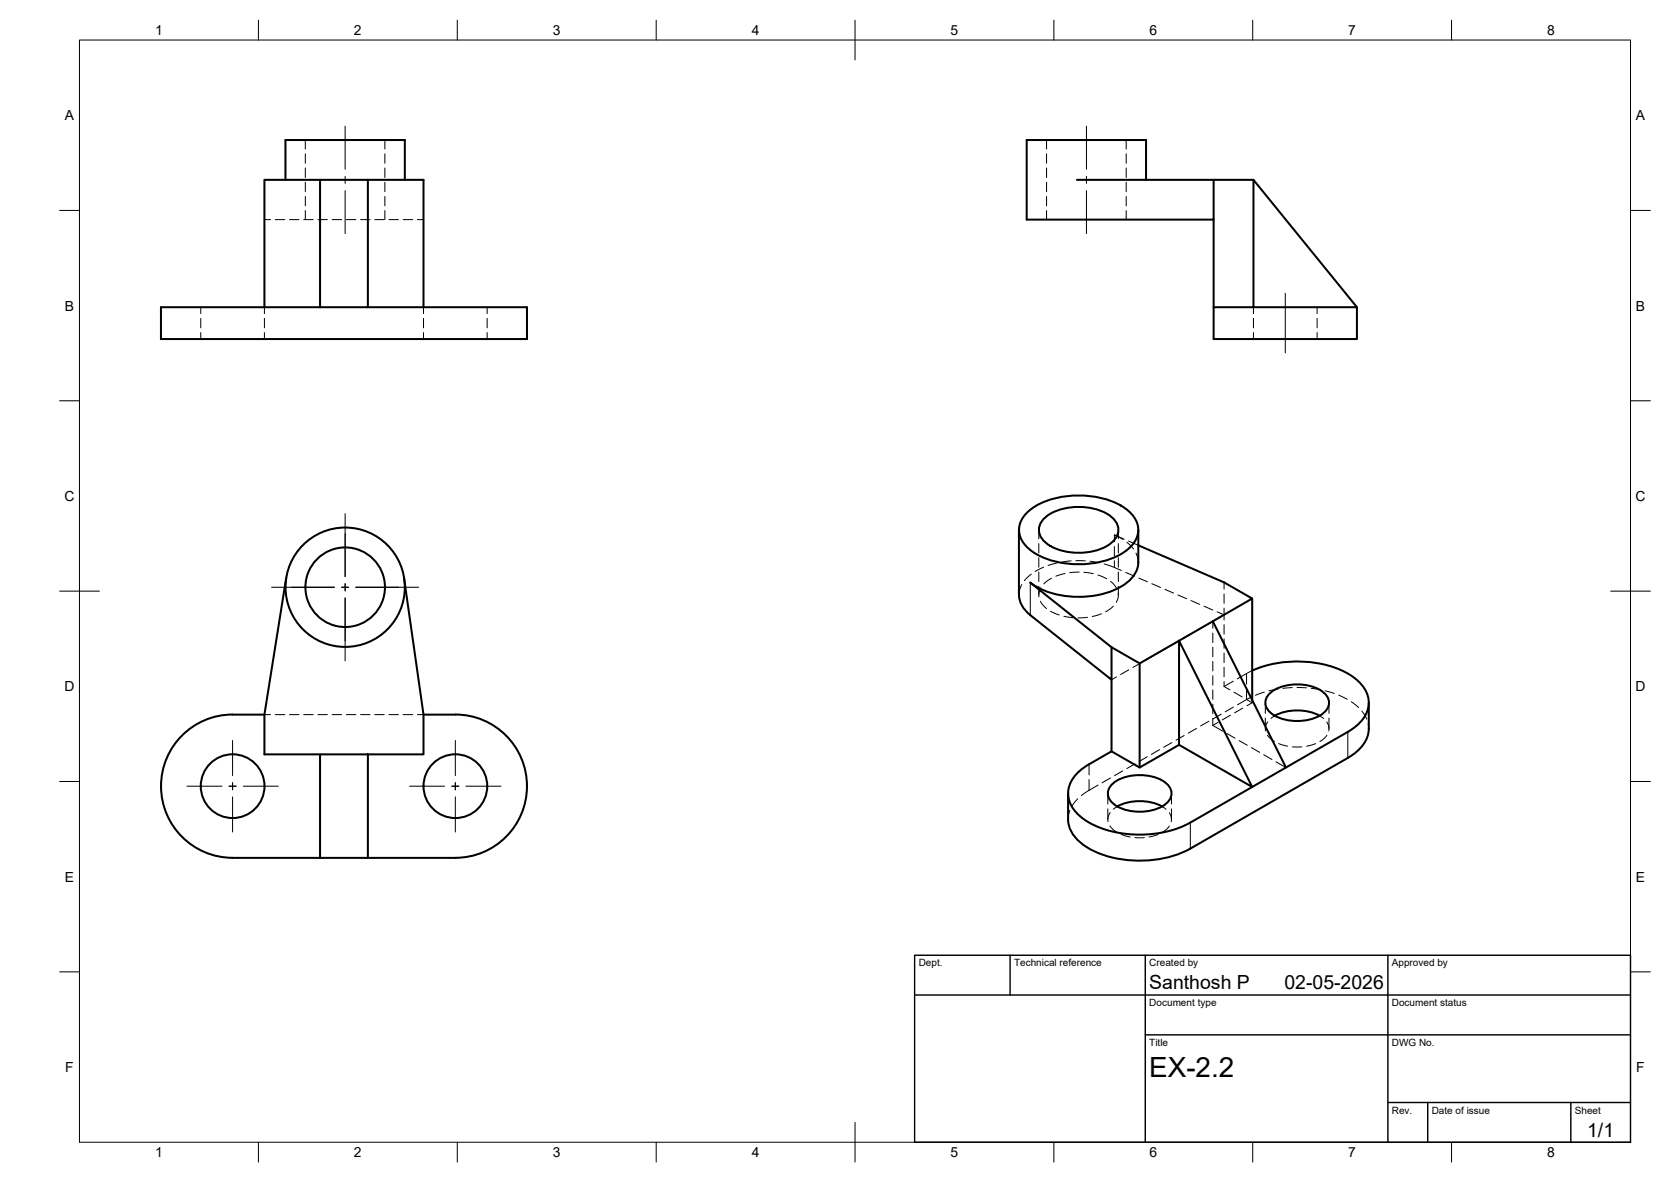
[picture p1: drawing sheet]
<svg xmlns="http://www.w3.org/2000/svg" width="420mm" height="297mm" viewBox="0 0 420 297" stroke-linecap="round" stroke-linejoin="round" font-family="sans-serif">
<!-- layer: Visible -->
<g fill="none" stroke="#000" stroke-width=".51">
<path d="M71.8 45.2v-10h30v10M80.5 45.2h12v32h-12zM80.5 45.2h-14v32M92.5 45.2h14v32M270.8 45.2h44.4M288.2 45.2v-10h-30.1v20h47.1v-10M305.2 55.2v30h36v-8M80.5 77.2h-40v8h92v-8h-40M305.2 77.2h36l-26-32v32M256.2 133.2v16.3a6.6 6.6 0 0 0 2.9 5.1l20.4 16.2v-8.1M258.5 128.6a20.2 20.2 0 0 1 15-4 17.2 17.2 0 0 1 11.3 4.9 5.6 5.6 0 0 1-.8 8.2 20.2 20.2 0 0 1-15.1 4 17.2 17.2 0 0 1-11.2-4.8 5.6 5.6 0 0 1 .8-8.3zM262.4 130.4a14 14 0 0 1 12.6-2.6 8.4 8.4 0 0 1 6 4.2 4 4 0 0 1-1.7 4.6 15 15 0 0 1-16.1 0 3.9 3.9 0 0 1-.8-6.2z"/>
<path d="M286.2 133.2v8.1a7.8 7.8 0 0 1-4.9 6.5 23.4 23.4 0 0 1-21.3-.7l-.9-.7 20.4 16.3 7.1 4M286.2 137l21.6 9.4 7.1 4-10 5.7M72 145.2l-5.5 34.4v10h14M101.6 145.5l4.9 34.1v10h-14M314.9 150.4v25.5M58.5 179.6h8M58.5 179.6a18 18 0 0 0-18 18 18 18 0 0 0 18 18M106.5 179.6h8M114.5 179.6a18 18 0 0 1 18 18 18 18 0 0 1-18 18M279.5 170.8v18M296.5 161l18.4 36.8-18.4-10.6zM296.5 161l8.4-4.9 18.4 36.8-24 13.8"/>
<path d="M296.5 161l-9.9 5.7v26.2M314.9 168.5a28.2 28.2 0 0 1 24.7 1.2 8.6 8.6 0 0 1 4.6 7.2 8.9 8.9 0 0 1-5.3 7l-15.6 9M319 174.5a11.3 11.3 0 0 1 11-2 5.2 5.2 0 0 1 4.2 4.1 4.5 4.5 0 0 1-3.3 3.7 12.4 12.4 0 0 1-11.2-1 3.1 3.1 0 0 1-.7-4.8zM320.5 179.9a12.6 12.6 0 0 1 11.3 0M344.2 176.6v6.5a9 9 0 0 1-5.3 7.4l-39.6 22.8M80.5 189.6h12v26h-12zM268.6 199.4v6.5a8.6 8.6 0 0 0 4.5 6.9 27.9 27.9 0 0 0 26.2 .5M273.8 192.1a9.5 9.5 0 0 0-5.2 6.8 7.8 7.8 0 0 0 3.9 7 27.2 27.2 0 0 0 20.8 3.1 22 22 0 0 0 6-2.3M279.4 197.3a11.3 11.3 0 0 1 11-2 5.2 5.2 0 0 1 4.2 4.1 4.5 4.5 0 0 1-3.3 3.7 12.4 12.4 0 0 1-11.2-1 3.1 3.1 0 0 1-.7-4.8zM296.5 187.2l-9.9 5.7-7.1-4.1-5.7 3.3M58.5 215.6h22M92.5 215.6h22"/>
<path d="M280.9 202.7a12.6 12.6 0 0 1 11.3 0"/>
<circle cx="86.8" cy="147.6" r="15"/>
<circle cx="86.8" cy="147.6" r="10"/>
<circle cx="58.5" cy="197.6" r="8"/>
<circle cx="114.5" cy="197.6" r="8"/>
</g>
<!-- layer: Hidden -->
<g fill="none" stroke="#000" stroke-width=".25">
<path d="M76.8 35.2v2.3M76.8 38.6v2.4M96.8 35.2v2.3M96.8 38.6v2.4M263.1 35.2v2.3M263.1 38.6v2.4M283.2 35.2v2.3M283.2 38.6v2.4M66.5 55.2h1.5M69.2 55.2h2.4M72.8 55.2h2.4M76.4 55.2h2.3"/>
<path d="M76.8 42.2v2.4M76.8 45.8v2.4M76.8 49.4v2.3M76.8 52.9v2.3M79.9 55.2h2.4M83.5 55.2h2.4M87.1 55.2h2.4M90.7 55.2h2.3M94.2 55.2h2.4M96.8 42.2v2.4M96.8 45.8v2.4M96.8 49.4v2.3"/>
<path d="M96.8 52.9v2.3M97.8 55.2h2.4M101.4 55.2h2.4M104.9 55.2h1.6M263.1 42.2v2.4M263.1 45.8v2.4M263.1 49.4v2.3M263.1 52.9v2.3M283.2 42.2v2.4M283.2 45.8v2.4M283.2 49.4v2.3M283.2 52.9v2.3"/>
<path d="M50.5 77.2v1.6M66.5 77.2v1.6M106.5 77.2v1.6M122.5 77.2v1.6M315.2 77.2v1.6M331.2 77.2v1.6M50.5 80v2.4M50.5 83.6v1.6M66.5 80v2.4M66.5 83.6v1.6M106.5 80v2.4M106.5 83.6v1.6"/>
<path d="M122.5 80v2.4M122.5 83.6v1.6M315.2 80v2.4M315.2 83.6v1.6M331.2 80v2.4M331.2 83.6v1.6M261.2 133.2v2.2M261.2 136.6v2.4M281.2 133.2v2.2M281.2 136.6v2.4M282.7 135.5l-2.5-1.1 2.2 1.2M283.3 136.3l1.7 1.7"/>
<path d="M283.8 136l2.4 1M285.6 139l.4 1.1 .2 1.3M256.9 146.9l-.5 1.4-.2 1.2M259.3 144.3l-1.7 1.6M261.2 140.2v2.3M261.2 143.7v2.4M261.2 147.3v2.2M261.6 151.1l.7 1 .8 .8M261.7 147.7l-.4 .9-.1 1.4M262.4 142.5l-2.1 1.1M264.1 153.6l2.2 .9M264.4 145.3l-1.9 1.4"/>
<path d="M265.8 141.5l-2.3 .6M267.5 154.9l2.4 .3M267.8 144.1l-2.3 .7M269.3 141l-2.3 .2M270.5 140.9l2.4 .1M271.4 143.8l-2.4 .1M272.5 143.8l2.4 .4M273.5 155.1l-2.4 .2M274.1 141l2.4 .4M276.1 144.5l2.2 .9M276.9 154.2l-2.3 .7M277.6 141.7l4.4 1.7"/>
<path d="M279.3 146.1l.6 .6 .9 1.2M280 152.3l-2 1.4M281.2 149.1l-.1 1.1-.4 1.2M281.2 140.2v2.3M281.2 143.7v2.4M281.2 147.3v2.2M283.1 143.9l2.1 .9M286.3 145.3l2.2 .9M289.6 146.7l2.2 .9M292.9 148.1l2.2 .9M296.2 149.5l2.2 1M299.3 159.4l-2.1 1.2"/>
<path d="M299.5 150.9l2.1 1M302.4 157.6l-2.1 1.2M302.7 152.3l2.2 1M304.9 156.1v1.8M304.9 159.1v2.4M305.5 155.8l-2.1 1.2M306 153.8l1.8 .7-1.3 .7M307.8 146.4v1.7M307.8 149.3v2.3M307.8 152.8v3M307.8 157v2.3M66.5 179.6h1.5"/>
<path d="M69.2 179.6h2.4M72.8 179.6h2.4M76.4 179.6h2.3M79.9 179.6h2.4M83.5 179.6h2.4M87.1 179.6h2.4M90.7 179.6h2.3M94.2 179.6h2.4M97.8 179.6h2.4M101.4 179.6h2.4M104.9 179.6h1.6M280.7 170.1l-1.2 .7"/>
<path d="M283.8 168.3l-2 1.2M286.9 166.5l-2 1.2M290 164.7l-2 1.3M293.1 163l-2 1.2M296.2 161.2l-2 1.2M304.9 162.7v2.3M304.9 166.2v2.4M304.9 169.8v2.4M304.9 173.4v2.4M304.9 177v2.3M307 179.5l-2 1.2M307.8 160.6v2.3"/>
<path d="M307.8 164.1v2.4M307.8 167.7v2.4M307.8 171.3v1.2M307.8 172.5l1.4 .9M309.4 179.7l-2.1 1.2M310.1 171.2l-2.3 1.3M310.1 177.7l-2 1.2M310.3 174l2 1.1M312.5 178l-2.1 1.1M313.4 175.8l1.5 .8v-.7M314.6 175.2l-3.4 1.9M314.9 168.5l-3.8 2.1"/>
<path d="M314.9 176.6l-1.4 .8M317.9 173.9l-2.2 .8M318.2 176.6v2.7M320.5 179.9l-.9 .6M321.4 173.2l-2.4 .4M324.9 172.8l-2.3 .2M326.1 172.8l2.4 .1M329.7 173l2.3 .3M331.8 179.9l1 .7M333.2 173.6l2.3 .7M334.2 176.6v2.7M336.6 174.7l2.2 1"/>
<path d="M339.8 176.3l1.8 1.5M342.4 178.7l1.3 2M276.1 197.3l-4.2 2.6M278.6 199.4v2.7M279.2 195.5l-2.1 1.2M282.3 193.7l-2.1 1.2M285.4 192l-2.1 1.2M288.5 190.2l-2.1 1.2M291.6 188.4l-2.1 1.2M294.6 199.4v2.7M294.7 186.6l-2.1 1.2M297.8 184.8l-2.1 1.2"/>
<path d="M300.9 183.1l-2.1 1.1M304 181.3l-2.1 1.1M304.9 182.3l2.5 1.4M304.9 180.5v1.8M306.3 181.5l-1.4 .8M308.5 184.3l2 1.2M311.6 186.1l2 1.2M314.7 187.9l2 1.2M317.8 189.7l2 1.2M318.2 180.5v2.6M318.7 184.8l.6 .7 1.1 .8M318.7 181.4l-.4 .9-.1 1.4"/>
<path d="M320.8 191.5l2.5 1.4M321.5 186.9l2.3 .6M325 187.7h2.3M330.8 186.9l-2.3 .6M333.6 181.4l.5 .9v1.4M333.6 184.8l-.6 .7-1.1 .9M334.2 180.5v2.6M344 181.8l.2 1.3M269 203.7l-.4 2.2M271 200.7l-1.5 1.9M278.6 203.3v2.6M279.1 207.6l.6 .7 1.1 .9"/>
<path d="M279.1 204.2l-.4 1-.1 1.3M280.9 202.7l-.9 .7M281.9 209.7l2.3 .6M285.4 210.5h2.3M291.2 209.7l-2.3 .6M292.2 202.7l1 .7M294 204.2l.4 1 .1 1.3M294 207.6l-.6 .7-1.1 .9M294.6 203.3v2.6"/>
</g>
<!-- layer: Hidden Narrow -->
<path d="M280.2 134.4v1.8M280.2 137.3v2.4M280.2 140.9v1.7M313.4 169.3v2.6M313.4 173.1v2.7M273.8 192.1v2.6M273.8 195.9v2.7" fill="none" stroke="#000" stroke-width=".25"/>
<!-- layer: Visible Narrow -->
<path d="M259.1 146.4v8.2M338.9 183.9v6.6M299.3 206.7v6.6" fill="none" stroke="#000" stroke-width=".25"/>
<!-- layer: BORDER -->
<g fill="none" stroke="#000" stroke-width=".25">
<path d="M20 10.1h390v276.9h-390zM65 5.1v5M115 5.1v5M165 5.1v5M215 5.1v10M265 5.1v5M315 5.1v5M365 5.1v5M15 52.9h5M410 52.9h5M15 100.7h5M410 100.7h5"/>
<path d="M15 148.6h10M405 148.6h10M15 196.4h5M410 196.4h5M15 244.2h5M410 244.2h5M65 287v5M115 287v5M165 287v5M215 282.1v9.9M265 287v5M315 287v5"/>
<path d="M365 287v5"/>
</g>
<!-- layer: TITLEBLOCK -->
<path d="M230 240.1h180v46.9h-180zM230 250h180M254 240.1v9.9M288 240.1v46.9M349 240.1v46.9M288 260.1h122M349 277.1h61M359 277.1v9.9M395 277.1v9.9" fill="none" stroke="#000" stroke-width=".36"/>
<!-- layer: Smart Centers -->
<g fill="none" stroke="#000" stroke-width=".25">
<path d="M86.8 31.7v10.8M273.2 31.7v10.8M86.8 44.3v1.8M86.8 47.9v10.8M273.2 44.3v1.8M273.2 47.9v10.8M323.2 73.7v15M86.8 129.1v15.8M68.3 147.6h15.8M85.9 147.6h1.8M86.8 146.7v1.8M86.8 150.3v15.8"/>
<path d="M89.5 147.6h15.8M47 197.6h8.8M57.6 197.6h1.8M58.5 186.1v8.8M58.5 196.7v1.8M61.2 197.6h8.8M103 197.6h8.8M113.6 197.6h1.8M114.5 186.1v8.8M114.5 196.7v1.8M117.2 197.6h8.8M58.5 200.3v8.8"/>
<path d="M114.5 200.3v8.8"/>
</g>
<text font-size="7" x="289" y="270.6">EX-2.2</text>
<g font-size="4.9">
<text x="289" y="248.5">Santhosh P</text>
<text x="323" y="248.5">02-05-2026</text>
<text x="399.1" y="285.7">1/1</text>
</g>
<g font-size="3.5">
<text x="39" y="8.8">1</text>
<text x="89" y="8.8">2</text>
<text x="139" y="8.8">3</text>
<text x="189" y="8.8">4</text>
<text x="239" y="8.8">5</text>
<text x="289" y="8.8">6</text>
<text x="339" y="8.8">7</text>
<text x="389" y="8.8">8</text>
<text x="16.3" y="30.2">A</text>
<text x="411.3" y="30.2">A</text>
<text x="16.3" y="78">B</text>
<text x="411.3" y="78">B</text>
<text x="16.2" y="125.9">C</text>
<text x="411.2" y="125.9">C</text>
<text x="16.2" y="173.7">D</text>
<text x="411.2" y="173.7">D</text>
<text x="16.3" y="221.6">E</text>
<text x="411.3" y="221.6">E</text>
<text x="16.4" y="269.4">F</text>
<text x="411.4" y="269.4">F</text>
<text x="39" y="290.8">1</text>
<text x="89" y="290.8">2</text>
<text x="139" y="290.8">3</text>
<text x="189" y="290.8">4</text>
<text x="239" y="290.8">5</text>
<text x="289" y="290.8">6</text>
<text x="339" y="290.8">7</text>
<text x="389" y="290.8">8</text>
</g>
<g font-size="2.5">
<text x="231" y="242.9">Dept.</text>
<text x="255" y="242.9">Technical reference</text>
<text x="289" y="242.9">Created by</text>
<text x="350" y="242.9">Approved by</text>
<text x="289" y="252.8">Document type</text>
<text x="350" y="252.8">Document status</text>
<text x="289" y="262.9">Title</text>
<text x="350" y="262.9">DWG No.</text>
<text x="350" y="279.9">Rev.</text>
<text x="360" y="279.9">Date of issue</text>
<text x="396" y="279.9">Sheet</text>
</g>
</svg>
